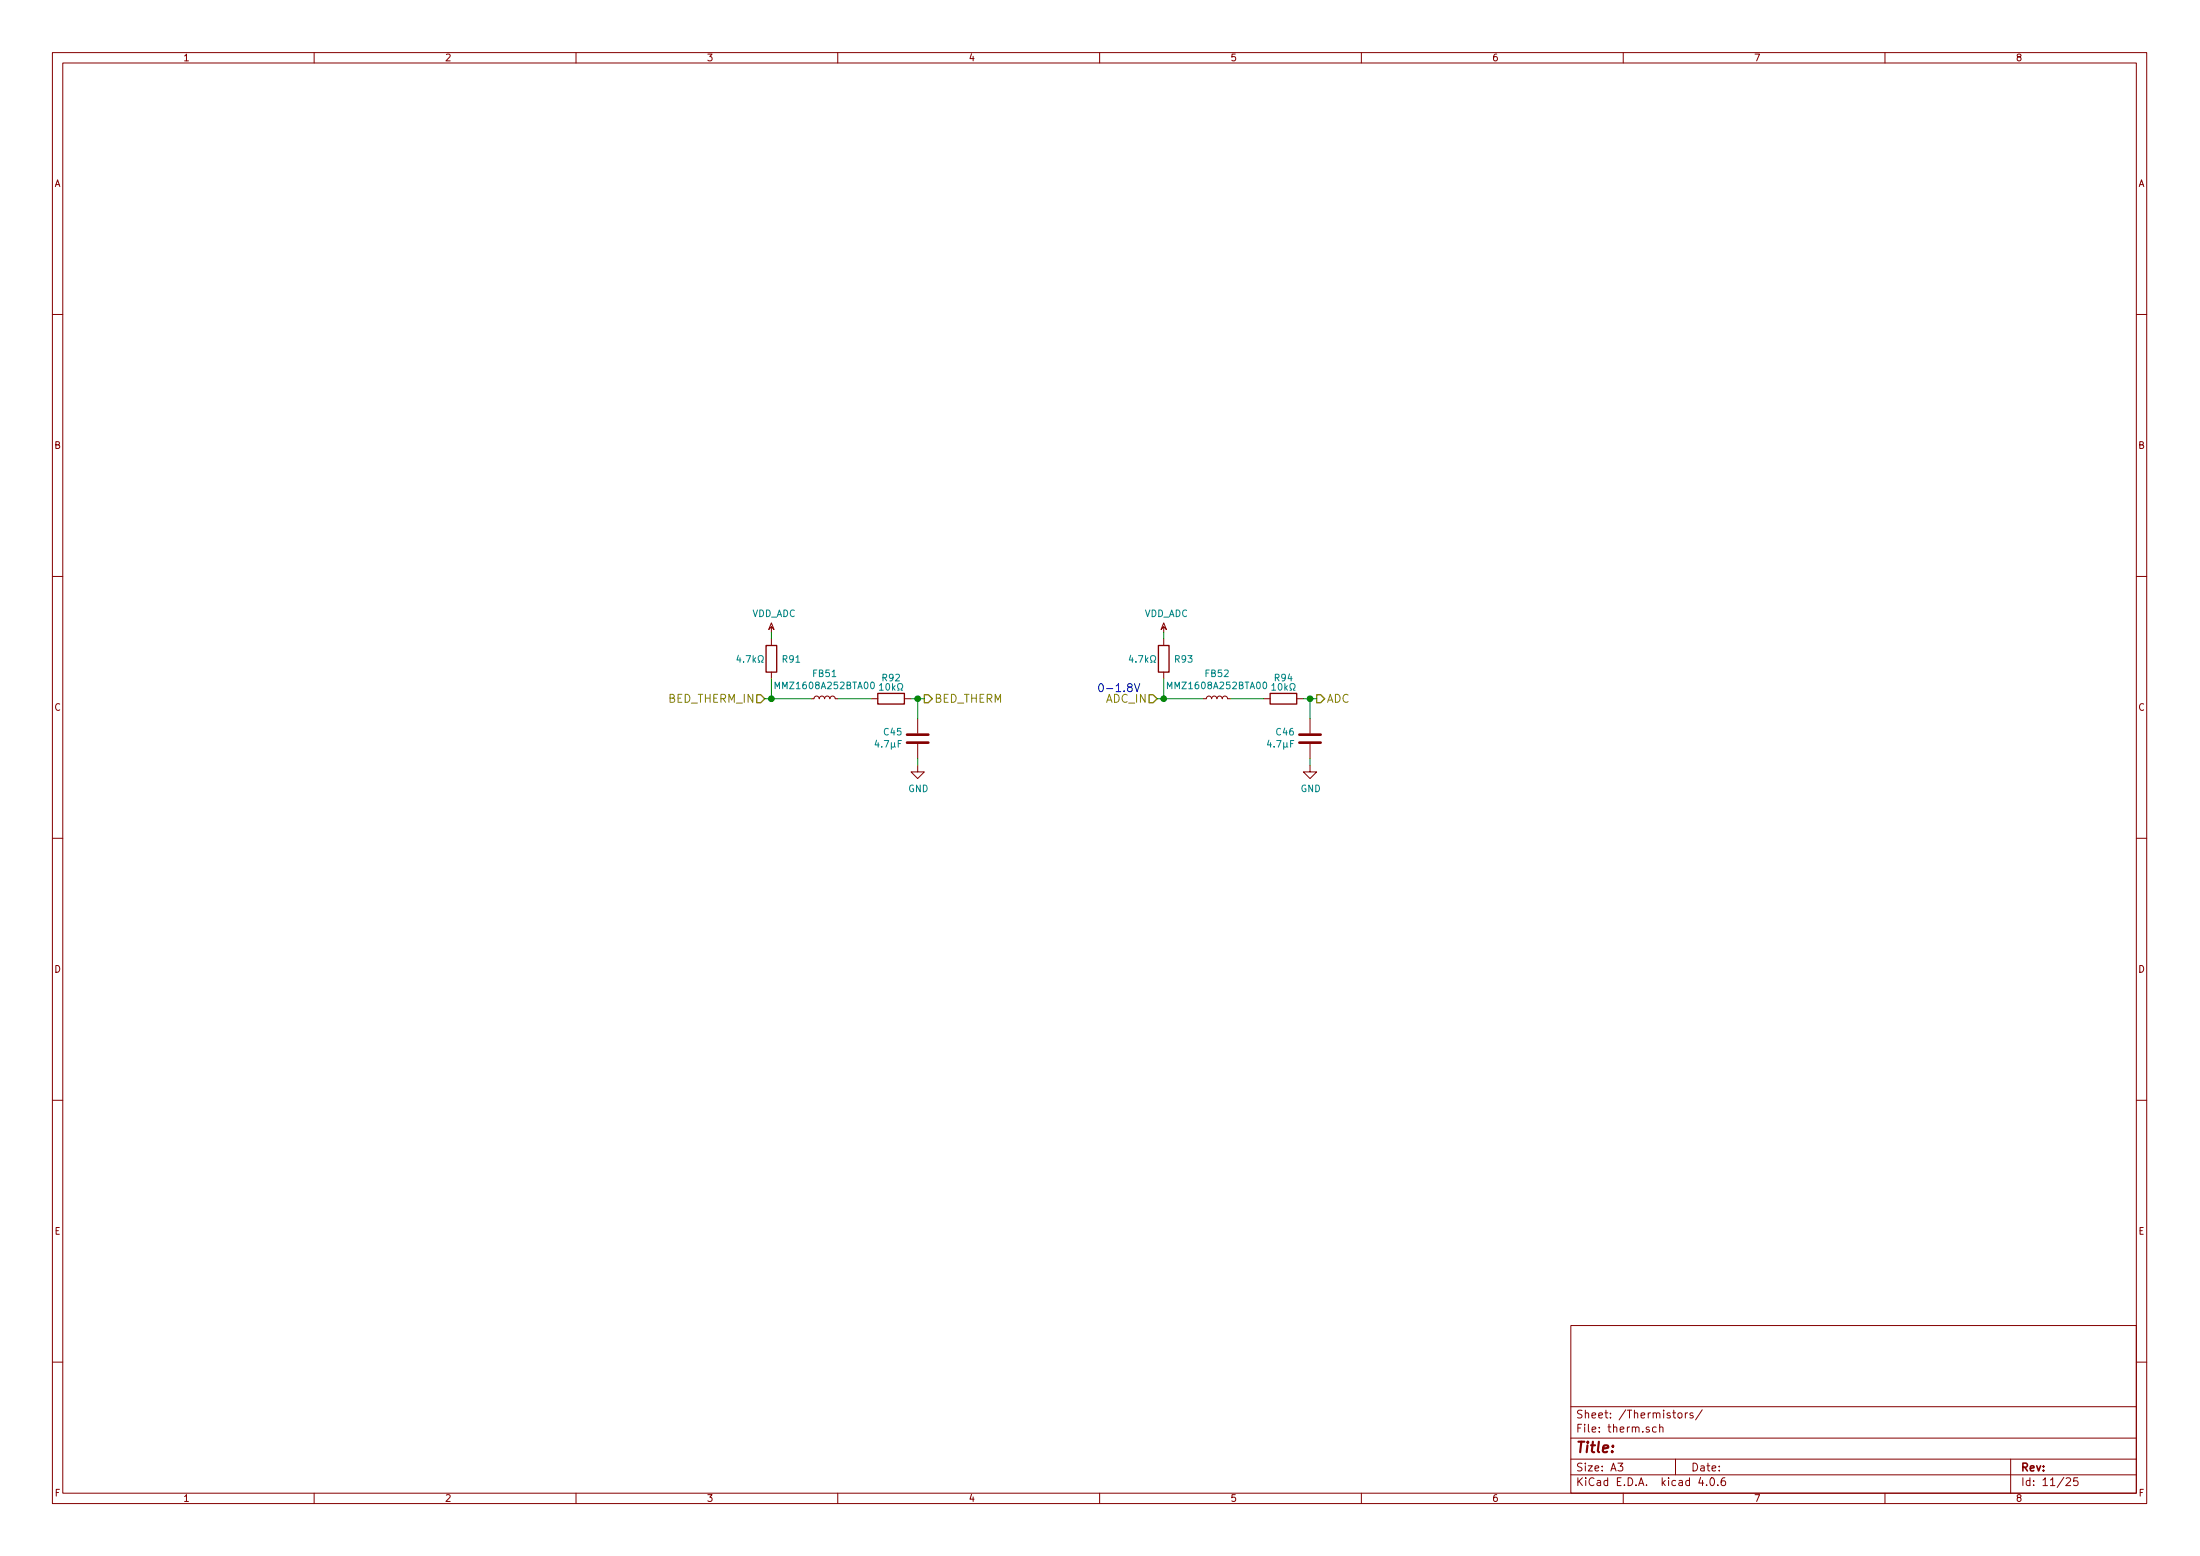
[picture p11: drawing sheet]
<svg xmlns="http://www.w3.org/2000/svg" width="420mm" height="297mm" viewBox="0 0 420 297" stroke-linecap="round" stroke-linejoin="round" font-family="sans-serif">
<g fill="none" stroke="#840000" stroke-width=".19">
<path d="M10 10h400v277h-400zM12 12h396v273.1h-396zM60 10v2M110 10v2M160 10v2M210 10v2M260 10v2M310 10v2M360 10v2M10 60h2M408 60h2M10 110h2"/>
<path d="M147.3 119.7v1M147.3 118.9l.5 1.3-.5-.5-.5 .5zM222.2 119.7v1M222.2 118.9l.6 1.3-.6-.5-.5 .5zM408 110h2M147.3 122v1.2M147.3 128.3v1.3M154.9 133.4h.5l.2-.3 .3-.2 .4 .1 .2 .4 .1-.3 .3-.2 .4 .1 .2 .4 .1-.3 .3-.2 .4 .1 .2 .4 .1-.3 .3-.2 .4 .1 .2 .4h.5M166.4 133.4h1.2M172.7 133.4h1.3M175.3 137.2v2.8M222.2 122v1.2"/>
<path d="M222.2 128.3v1.3M229.9 133.4h.5l.1-.3 .3-.2 .4 .1 .2 .4 .1-.3 .3-.2 .4 .1 .2 .4 .1-.3 .3-.2 .4 .1 .2 .4 .2-.3 .2-.2 .5 .1 .1 .4h.5M241.3 133.4h1.3M247.6 133.4h1.3M250.2 137.2v2.8M175.3 146.1v1.3h1.2l-1.2 1.2-1.3-1.2h1.3M175.3 142v2.8M250.2 146.1v1.3h1.3l-1.3 1.2-1.3-1.2h1.3M250.2 142v2.8M10 160h2M408 160h2M10 210h2"/>
<path d="M408 210h2M300 253h108v32.1h-108zM10 260h2M300 278.5h108M300 274.5h108M300 268.5h108M309 279.3h.9l-.5 .6 .5 .1v.7l-.2 .1-.7-.1M316.3 272.5l-.4-.1-.3 .3 .1 .6 .2 .1 .4-.1M317 272.5l.2-.1 .4 .1v.9M317 271.9v1.5M320 278.5v3M320.5 269.8l.2-.1 .5 .1v.6l-.1 .2-.4 .1-.2-.1z"/>
<path d="M321.9 269.7v1M322.3 269.7l-.4 .3M323.3 269.8a.37 .37 0 0 0-.6 .1l.1 .2 .5 .2 .1 .1-.2 .3-.5-.1M325.1 269.1l-1.3 2M384 278.5v6.6M408 260h2M60 285.1v1.9M110 285.1v1.9M160 285.1v1.9M210 285.1v1.9M260 285.1v1.9M300 281.5h108"/>
<path d="M310 285.1v1.9M324.8 282l-.4 1.1h1M325.9 283.5v.1M326.7 282.3l.2-.2a.81 .81 0 0 1 .6 .6 .81 .81 0 0 1-.3 .8l-.1 .1a.79 .79 0 0 1-.4-1.3zM328.1 283.5v.1M329.4 282.1a.59 .59 0 0 0-.7 .6l.1 .8 .2 .1 .5-.1 .1-.5-.2-.3h-.4l-.3 .3M360 285.1v1.9M394.6 282.3l.6-.2 .3 .4-1 1.1h1M396.8 282.1h-.7l-.1 .7 .2-.1h.5l.2 .3-.1 .5-.2 .1-.6-.1"/>
</g>
<path d="M173.2 140.2h4.1M173.2 141.8h4.1M248.2 140.2h4M248.2 141.8h4" fill="none" stroke="#840000" stroke-width=".51"/>
<g fill="none" stroke="#008484" stroke-width=".19">
<path d="M141 125.1l-.3 .9h.8M144.8 126.4h.3v-.2a.54 .54 0 0 1-.3-.8 .54 .54 0 0 1 .8-.2 .57 .57 0 0 1-.1 1v.2h.3M148 131.5v-1.3l.5 .9 .4-.9v1.3M166.4 130.3l.1-.1a.67 .67 0 0 1 .5 .6 .67 .67 0 0 1-.5 .7l-.2-.5zM168 130.8l.3-.3v1.3M168 131.8h.7M171.4 131.8h.3v-.3a.54 .54 0 0 1-.2-.7 .54 .54 0 0 1 .7-.3 .57 .57 0 0 1-.1 1v.3h.3M216 125.1l-.3 .9h.7M219.7 126.4h.3v-.2a.54 .54 0 0 1-.2-.8 .54 .54 0 0 1 .7-.2 .57 .57 0 0 1-.1 1v.2h.3M223 131.5v-1.3l.4 .9 .4-.9v1.3M241.3 130.3l.2-.1a.67 .67 0 0 1 .4 .6 .67 .67 0 0 1-.4 .7l-.3-.5zM242.9 130.8l.4-.3v1.3"/>
<path d="M242.9 131.8h.7M246.4 131.8h.2v-.3a.54 .54 0 0 1-.2-.7 .54 .54 0 0 1 .7-.3 .57 .57 0 0 1-.1 1v.3h.3M167.4 141.3l-.3 .9h.8M171.6 141.9h.4M172.2 141.4h-.6v1.2M242.3 141.3l-.2 .9h.7M246.5 141.9h.4M247.1 141.4h-.6v1.2"/>
</g>
<path d="M146.3 123.2h2v5.1h-2zM167.6 132.4h5.1v2h-5.1zM221.2 123.2h2.1v5.1h-2.1zM242.6 132.4h5v2h-5z" fill="none" stroke="#840000" stroke-width=".25"/>
<path d="M144.5 132.6h.8l.7 .8-.7 .7h-.8zM176.5 132.6h.8l.8 .8-.8 .7h-.8zM219.5 132.6h.7l.8 .8-.8 .7h-.7zM251.5 132.6h.7l.8 .8-.8 .7h-.7z" fill="none" stroke="#848400" stroke-width=".25"/>
<path d="M216.7 130.5l.5 1.5 .5-1.5" fill="none" stroke="#0000c2" stroke-width=".19"/>
<g fill="none" stroke="#008400" stroke-width=".19">
<path d="M146 133.4h8.9M147.3 120.7v1.3M147.3 129.6v3.8M160 133.4h6.4M174 133.4h2.5M175.3 133.4v3.8M221 133.4h8.9M222.2 120.7v1.3M222.2 129.6v3.8M234.9 133.4h6.4M248.9 133.4h2.6M250.2 133.4v3.8"/>
<path d="M175.3 144.8v1.3M250.2 144.8v1.3"/>
</g>
<g fill="#008400" stroke="#008400" stroke-width=".25">
<circle cx="175.3" cy="133.4" r=".51"/>
<circle cx="147.3" cy="133.4" r=".51"/>
<circle cx="250.2" cy="133.4" r=".51"/>
<circle cx="222.3" cy="133.4" r=".51"/>
</g>
<text font-size="2.8" fill="#840000" x="301" y="277.3">Title:</text>
<g font-size="2.1" fill="#848400">
<text x="127.6" y="134.1">BED_THERM_IN</text>
<text x="178.5" y="134.1">BED_THERM</text>
<text x="211.2" y="134.1">ADC_IN</text>
<text x="253.4" y="134.1">ADC</text>
</g>
<text font-size="2.1" fill="#0000c2" x="209.5" y="132.1">0-1.8V</text>
<g font-size="2.1" fill="#840000">
<text x="301" y="273.5">File: therm.sch</text>
<text x="301" y="270.8">Sheet: /Thermistors/</text>
<text x="301" y="280.9">Size: A3</text>
<text x="323" y="280.9">Date:</text>
<text x="386" y="280.9">Rev:</text>
<text x="301" y="283.7">KiCad E.D.A. kicad 4.0.6</text>
<text x="386" y="283.7">Id: 11/25</text>
</g>
<g font-size="1.8" fill="#840000">
<text x="35" y="11.7">1</text>
<text x="85" y="11.7">2</text>
<text x="135" y="11.7">3</text>
<text x="185" y="11.7">4</text>
<text x="235" y="11.7">5</text>
<text x="285" y="11.7">6</text>
<text x="335" y="11.7">7</text>
<text x="385" y="11.7">8</text>
<text x="10.4" y="35.7">A</text>
<text x="408.4" y="35.7">A</text>
<text x="10.4" y="85.7">B</text>
<text x="408.4" y="85.7">B</text>
<text x="10.4" y="135.7">C</text>
<text x="408.4" y="135.7">C</text>
<text x="10.4" y="185.7">D</text>
<text x="408.4" y="185.7">D</text>
<text x="10.4" y="235.7">E</text>
<text x="408.4" y="235.7">E</text>
<text x="10.5" y="285.7">F</text>
<text x="35" y="286.7">1</text>
<text x="85" y="286.7">2</text>
<text x="135" y="286.7">3</text>
<text x="185" y="286.7">4</text>
<text x="235" y="286.7">5</text>
<text x="285" y="286.7">6</text>
<text x="335" y="286.7">7</text>
<text x="385" y="286.7">8</text>
<text x="408.5" y="285.7">F</text>
</g>
<g font-size="1.8" fill="#008484">
<text x="143.6" y="117.8">VDD_ADC</text>
<text x="218.5" y="117.8">VDD_ADC</text>
<text x="141.5" y="126.5">4.7k</text>
<text x="148.6" y="131.5">MMZ1608A252BTA00</text>
<text x="149.5" y="126.5">R91</text>
<text x="155.3" y="129.2">FB51</text>
<text x="168.6" y="130">R92</text>
<text x="168.7" y="131.8">10k</text>
<text x="216.4" y="126.5">4.7k</text>
<text x="223.5" y="131.5">MMZ1608A252BTA00</text>
<text x="224.4" y="126.5">R93</text>
<text x="230.3" y="129.2">FB52</text>
<text x="243.5" y="130">R94</text>
<text x="243.6" y="131.8">10k</text>
<text x="167.8" y="142.7">4.7F</text>
<text x="168.9" y="140.4">C45</text>
<text x="242.8" y="142.7">4.7F</text>
<text x="243.8" y="140.4">C46</text>
<text x="173.4" y="151.2">GND</text>
<text x="248.4" y="151.2">GND</text>
</g>
</svg>
